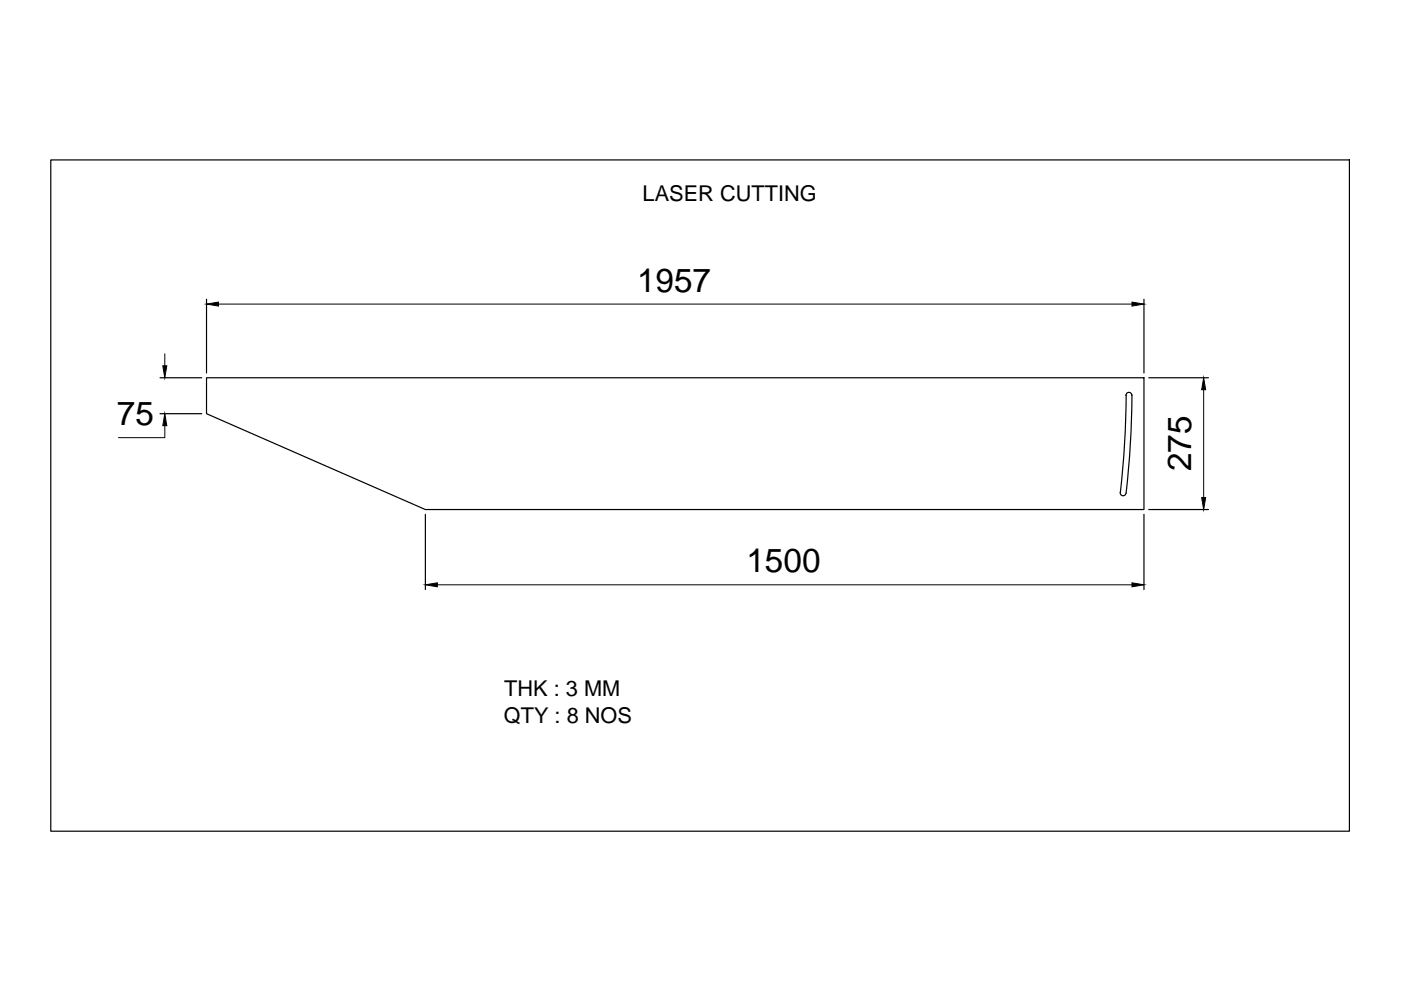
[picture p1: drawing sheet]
<svg xmlns="http://www.w3.org/2000/svg" width="297mm" height="210mm" viewBox="0 0 297 210" stroke-linecap="round" stroke-linejoin="round" font-family="sans-serif">
<!-- layer: 0 -->
<g fill="none" stroke="#000" stroke-width=".25">
<path d="M10.8 33.9h275.3v142.3h-275.3zM43.8 63.5v15.6M242.5 63.5v15.6M33.9 80.1h8.9M33.9 87.7h8.9M43.8 80.1h198.7v27.9h-152.3l-46.4-20.3zM238.7 83.8a.61 .61 0 0 1 .6-.6 .61 .61 0 0 1 .7 .7M238.8 83.7l-.4 10.4-.9 10.4M240 83.7l-.3 10.5-.9 10.4a.63 .63 0 0 1-.7 .5 .63 .63 0 0 1-.6-.7M243.6 80.1h12.6M90.2 109.1v15.9M242.5 109.1v15.9"/>
<path d="M243.6 108h12.6"/>
</g>
<path d="M34.9 75v2.6M46.3 64.5h193.7M34.9 90.3v2.5h-9.8M255.2 82.6v22.9M92.7 124h147.3" fill="none" stroke="#000" stroke-width=".21"/>
<path d="M34.5 77.6h.9l-.5 2.5zM43.8 64.5l2.5-.4v.8zM240 64.1l2.5 .4-2.5 .4zM34.9 87.7l.5 2.6h-.9zM255.2 80.1l.4 2.5h-.8zM254.8 105.5h.8l-.4 2.5zM90.2 124l2.5-.4v.8zM240 123.6l2.5 .4-2.5 .4z" fill="#000" stroke="#000" stroke-width=".21"/>
<g font-size="7.1">
<text x="135.1" y="61.8">1957</text>
<text x="24.8" y="90.2">75</text>
<text x="252.6" y="99.9" transform="rotate(-90 252.6 99.9)">275</text>
<text x="158.3" y="121.4">1500</text>
</g>
<g font-size="4.6">
<text x="136.2" y="42.6">LASER CUTTING</text>
<text x="106.9" y="147.6">THK : 3 MM</text>
<text x="106.8" y="153.2">QTY : 8 NOS</text>
</g>
</svg>
